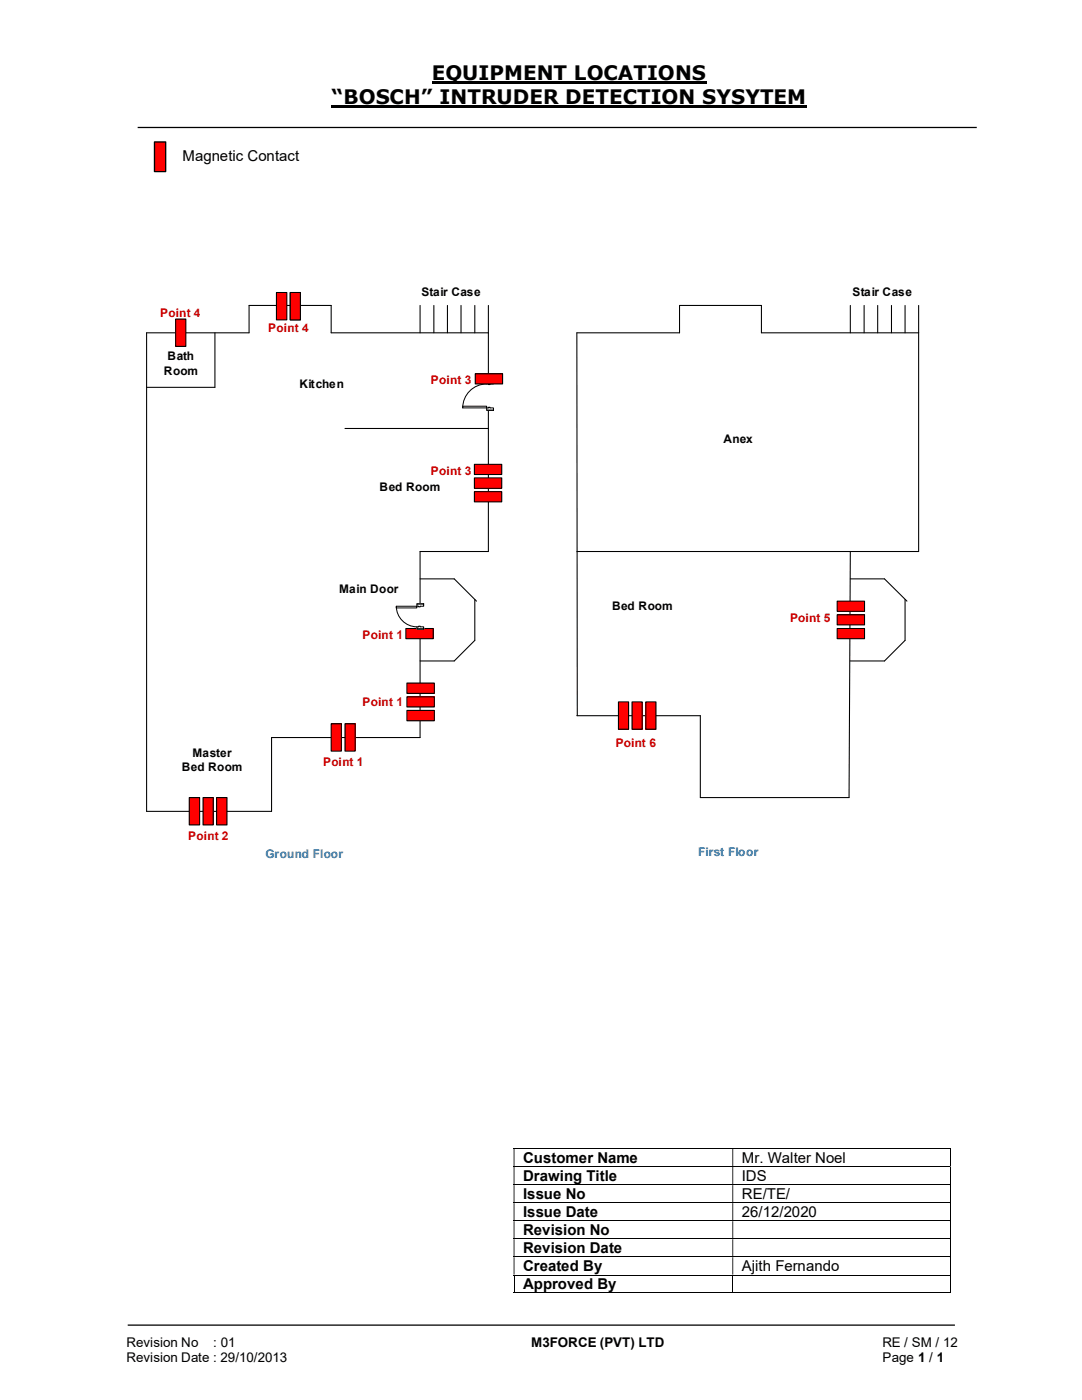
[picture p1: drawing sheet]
<svg xmlns="http://www.w3.org/2000/svg" width="216mm" height="279mm" viewBox="0 0 216 279" stroke-linecap="round" stroke-linejoin="round" font-family="sans-serif">
<path d="M86.1 16.5h54.9M66.2 21.3h94.8" fill="none" stroke="#000" stroke-width=".42"/>
<path d="M27.5 25.4h167.4M25.5 264.5h165" fill="none" stroke="#000" stroke-width=".25"/>
<g fill="none" stroke="#000" stroke-width=".2">
<path d="M102.5 229.2h87M102.5 232.8h87M102.5 236.4h87M189.6 229.3v3.4M189.6 232.9v3.4M189.6 236.5v3.4M102.5 240h87M102.5 243.6h87M102.5 247.2h87M102.5 250.8h87M102.5 254.5h87M102.5 258h43.6"/>
<path d="M102.6 254.6v3.5M146.2 254.6v3.5M146.3 258h43.2M189.6 240.1v3.5M189.6 243.7v3.4M189.6 247.3v3.4M189.6 250.9v3.5M189.6 254.6v3.5"/>
</g>
<g fill="#000">
<path d="M189.5 229.2h.2v.1h-.2zM102.5 229.3h.2v3.4h-.2zM146.1 229.3h.2v3.4h-.2z" fill-rule="evenodd"/>
<path d="M189.5 232.7h.2v.2h-.2zM102.5 232.9h.2v3.4h-.2zM146.1 232.9h.2v3.4h-.2z" fill-rule="evenodd"/>
<path d="M189.5 236.3h.2v.2h-.2zM102.5 236.5h.2v3.4h-.2zM146.1 236.5h.2v3.4h-.2z" fill-rule="evenodd"/>
<path d="M189.5 239.9h.2v.2h-.2zM102.5 240.1h.2v3.5h-.2zM146.1 240.1h.2v3.5h-.2z" fill-rule="evenodd"/>
<path d="M189.5 243.6h.2v.1h-.2zM102.5 243.7h.2v3.4h-.2zM146.1 243.7h.2v3.4h-.2z" fill-rule="evenodd"/>
<path d="M189.5 247.1h.2v.2h-.2zM102.5 247.3h.2v3.4h-.2zM146.1 247.3h.2v3.4h-.2z" fill-rule="evenodd"/>
<path d="M189.5 250.7h.2v.2h-.2zM102.5 250.9h.2v3.5h-.2zM146.1 250.9h.2v3.5h-.2z" fill-rule="evenodd"/>
</g>
<path d="M189.5 254.4h.2v.2h-.2zM189.5 258h.2v.1h-.2z" fill="#000"/>
<path d="M42.9 66.4v10.9h-13.6M68.8 85.5h28.7M83.8 115.5h6.8l4.5 4.5M83.8 110.1h13.7v-43.7h-31.4v-5.4h-16.4v5.4h-20.4v95.5h24.9v-14.7h29.6M94.7 119.6v8.2l-4.1 4.1h-6.8" fill="none" stroke="#000" stroke-width=".21"/>
<path d="M94.7 98.1h5.4v2.1h-5.4z" fill-rule="evenodd" fill="#f00"/>
<path d="M94.7 98.1h5.4v2.1h-5.4z" fill="none" stroke="#000" stroke-width=".21"/>
<path d="M94.7 95.4h5.4v2.1h-5.4z" fill-rule="evenodd" fill="#f00"/>
<path d="M94.7 95.4h5.4v2.1h-5.4z" fill="none" stroke="#000" stroke-width=".21"/>
<path d="M94.7 92.7h5.4v2h-5.4z" fill-rule="evenodd" fill="#f00"/>
<path d="M94.7 92.7h5.4v2h-5.4z" fill="none" stroke="#000" stroke-width=".21"/>
<path d="M97.1 76.2h1.4v5.7h-1.4z" fill-rule="evenodd" fill="#fff"/>
<path d="M97.1 76.2h1.4v5.7h-1.4z" fill="none" stroke="#fff" stroke-width=".2"/>
<path d="M97.1 81.4h1.4v.5h-1.4zM97.1 76.2v.4h1.4v-.4z" fill-rule="evenodd" fill="#fff"/>
<path d="M97.5 76.6h-.4v-.4h1.4v.4h-.7M97.5 81.4h-.4v.5h1.4v-.5h-.7" fill="none" stroke="#000" stroke-width=".2"/>
<path d="M97.5 81.3h.3v.1h-.3zM97.5 76.6v.2h.3v-.2z" fill-rule="evenodd" fill="#fff"/>
<path d="M97.1 76.6a4.8 4.8 0 0 0-4.8 4.8M97.1 76.2h1.4M97.5 76.6v.2h.3v-.2M97.1 81.9h1.4M97.5 81.4v-.1h.3v.1" fill="none" stroke="#000" stroke-width=".2"/>
<path d="M92.3 81.1h4.8v.3h-4.8z" fill="#fff"/>
<path d="M92.3 81.1h4.8v.3h-4.8z" fill="none" stroke="#000" stroke-width=".2"/>
<path d="M66.1 144.4h2v5.5h-2z" fill="#f00"/>
<path d="M66.1 144.4h2v5.5h-2z" fill="none" stroke="#000" stroke-width=".21"/>
<path d="M68.8 144.4h2.1v5.5h-2.1z" fill="#f00"/>
<path d="M68.8 144.4h2.1v5.5h-2.1z" fill="none" stroke="#000" stroke-width=".21"/>
<path d="M57.9 58.4h2v5.4h-2z" fill="#f00"/>
<path d="M57.9 58.4h2v5.4h-2z" fill="none" stroke="#000" stroke-width=".21"/>
<path d="M55.2 58.4h2v5.4h-2z" fill="#f00"/>
<path d="M55.2 58.4h2v5.4h-2z" fill="none" stroke="#000" stroke-width=".21"/>
<path d="M35.1 63.7h2v5.4h-2z" fill="#f00"/>
<path d="M35.1 63.7h2v5.4h-2z" fill="none" stroke="#000" stroke-width=".21"/>
<path d="M57.9 58.4h2v5.4h-2z" fill="#f00"/>
<path d="M57.9 58.4h2v5.4h-2z" fill="none" stroke="#000" stroke-width=".21"/>
<path d="M94.8 74.6h5.5v2h-5.5z" fill-rule="evenodd" fill="#f00"/>
<path d="M94.8 74.6h5.5v2h-5.5z" fill="none" stroke="#000" stroke-width=".21"/>
<path d="M37.8 159.2h2v5.4h-2z" fill="#f00"/>
<path d="M37.8 159.2h2v5.4h-2z" fill="none" stroke="#000" stroke-width=".21"/>
<path d="M40.5 159.2h2v5.4h-2z" fill="#f00"/>
<path d="M40.5 159.2h2v5.4h-2z" fill="none" stroke="#000" stroke-width=".21"/>
<path d="M43.2 159.2h2.1v5.4h-2.1z" fill="#f00"/>
<path d="M97.5 61v5.4M83.8 110.1v37.1M43.2 159.2h2.1v5.4h-2.1z" fill="none" stroke="#000" stroke-width=".21"/>
<path d="M81 125.4h5.4v2.1h-5.4z" fill-rule="evenodd" fill="#f00"/>
<path d="M81 125.4h5.4v2.1h-5.4z" fill="none" stroke="#000" stroke-width=".21"/>
<path d="M81.2 141.8h5.5v2h-5.5z" fill-rule="evenodd" fill="#f00"/>
<path d="M81.2 141.8h5.5v2h-5.5z" fill="none" stroke="#000" stroke-width=".21"/>
<path d="M81.2 139.1h5.5v2h-5.5z" fill-rule="evenodd" fill="#f00"/>
<path d="M81.2 139.1h5.5v2h-5.5z" fill="none" stroke="#000" stroke-width=".21"/>
<path d="M81.2 136.3h5.5v2.1h-5.5z" fill-rule="evenodd" fill="#f00"/>
<path d="M81.2 136.3h5.5v2.1h-5.5z" fill="none" stroke="#000" stroke-width=".21"/>
<path d="M83.1 120.5h1.5v5h-1.5z" fill-rule="evenodd" fill="#fff"/>
<path d="M83.1 120.5h1.5v5h-1.5z" fill="none" stroke="#fff" stroke-width=".2"/>
<path d="M83.2 120.5v.5h1.3v-.5zM83.2 125.1h1.3v.4h-1.3z" fill-rule="evenodd" fill="#fff"/>
<path d="M83.5 121h-.3v-.5h1.3v.5h-.6M83.5 125.1h-.3v.4h1.3v-.4h-.6" fill="none" stroke="#000" stroke-width=".2"/>
<path d="M83.5 121v.1h.4v-.1zM83.5 125h.4v.1h-.4z" fill-rule="evenodd" fill="#fff"/>
<path d="M79.1 121a4.1 4.1 0 0 0 4.1 4.1M83.2 120.5h1.3M83.2 125.5h1.3M83.5 121v.1h.4v-.1M83.5 125.1v-.1h.4v.1" fill="none" stroke="#000" stroke-width=".2"/>
<path d="M79.1 121h4.1v.3h-4.1z" fill="#fff"/>
<path d="M79.1 121h4.1v.3h-4.1z" fill="none" stroke="#000" stroke-width=".2"/>
<path d="M83.8 61v5.4M86.6 61v5.4M89.3 61v5.4M92 61v5.4M94.7 61v5.4M115.1 66.4h20.5v-5.4h16.3v5.4h31.4v43.7h-68.2M169.7 115.5h6.8l4.5 4.5M180.6 119.6v8.2l-4.1 4.1h-6.8M115.1 142.8h24.6v16.4h29.7" fill="none" stroke="#000" stroke-width=".21"/>
<path d="M123.4 140.1h2v5.4h-2z" fill="#f00"/>
<path d="M123.4 140.1h2v5.4h-2z" fill="none" stroke="#000" stroke-width=".21"/>
<path d="M126.1 140.1h2v5.4h-2z" fill="#f00"/>
<path d="M126.1 140.1h2v5.4h-2z" fill="none" stroke="#000" stroke-width=".21"/>
<path d="M128.9 140.1h2v5.4h-2z" fill="#f00"/>
<path d="M183.3 61v5.4M169.7 110.1l-.3 49.1M128.9 140.1h2v5.4h-2z" fill="none" stroke="#000" stroke-width=".21"/>
<path d="M167 125.4h5.5v2.1h-5.5z" fill-rule="evenodd" fill="#f00"/>
<path d="M167 125.4h5.5v2.1h-5.5z" fill="none" stroke="#000" stroke-width=".21"/>
<path d="M167 122.7h5.5v2h-5.5z" fill-rule="evenodd" fill="#f00"/>
<path d="M167 122.7h5.5v2h-5.5z" fill="none" stroke="#000" stroke-width=".21"/>
<path d="M167 120h5.5v2h-5.5z" fill-rule="evenodd" fill="#f00"/>
<path d="M115.1 66.4l.1 76.4M169.7 61v5.4M172.4 61v5.4M175.1 61v5.4M177.9 61v5.4M180.6 61v5.4M167 120h5.5v2h-5.5z" fill="none" stroke="#000" stroke-width=".21"/>
<path d="M30.8 28.3h2.3v5.9h-2.3z" fill="#f00"/>
<path d="M30.8 28.3h2.3v5.9h-2.3z" fill="none" stroke="#000" stroke-width=".25"/>
<g font-size="4">
<text x="86.1" y="16">EQUIPMENT LOCATIONS</text>
<text x="66.2" y="20.8">“BOSCH” INTRUDER DETECTION SYSYTEM</text>
</g>
<g font-size="3">
<text x="36.4" y="32.1">Magnetic Contact</text>
<text x="104.4" y="232.1">Customer Name</text>
<text x="148" y="232.1">Mr. Walter Noel</text>
<text x="104.4" y="235.7">Drawing Title</text>
<text x="104.4" y="239.3">Issue No</text>
<text x="148" y="235.7">IDS</text>
<text x="148" y="239.3">RE/TE/</text>
<text x="104.4" y="242.9">Issue Date</text>
<text x="148" y="242.9">26/12/2020</text>
<text x="104.4" y="246.5">Revision No</text>
<text x="104.4" y="250.1">Revision Date</text>
<text x="104.4" y="253.7">Created By</text>
<text x="104.4" y="257.3">Approved By</text>
<text x="148" y="253.7">Ajith Fernando</text>
</g>
<g font-size="2.7">
<text x="25.2" y="268.8">Revision No</text>
<text x="42.6" y="268.8">: 01</text>
<text x="106" y="268.8">M3FORCE (PVT) LTD</text>
<text x="176.1" y="268.8">RE / SM / 12</text>
<text x="25.2" y="271.8">Revision Date : 29/10/2013</text>
<text x="176.1" y="271.8">Page 1 / 1</text>
</g>
<g font-size="2.4">
<text x="84.1" y="59.1">Stair Case</text>
<text x="170.1" y="59.1">Stair Case</text>
<text x="33.4" y="71.9">Bath</text>
<text x="32.7" y="74.8">Room</text>
<text x="59.7" y="77.5">Kitchen</text>
<text x="144.4" y="88.3">Anex</text>
<text x="75.7" y="97.9">Bed Room</text>
<text x="67.7" y="118.4">Main Door</text>
<text x="122.1" y="121.8">Bed Room</text>
<text x="36.3" y="154">Bed Room</text>
<text x="38.4" y="151">Master</text>
</g>
<g font-size="2.4" fill="#c00000">
<text x="32" y="63.3">Point 4</text>
<text x="53.5" y="66.3">Point 4</text>
<text x="86" y="76.6">Point 3</text>
<text x="86" y="94.8">Point 3</text>
<text x="157.6" y="124.2">Point 5</text>
<text x="72.3" y="127.5">Point 1</text>
<text x="72.3" y="140.9">Point 1</text>
<text x="122.9" y="149.1">Point 6</text>
<text x="64.5" y="152.8">Point 1</text>
<text x="37.5" y="167.6">Point 2</text>
</g>
<g font-size="2.4" fill="#0070c0">
<text x="53" y="171.2">Ground Floor</text>
<text x="139.3" y="170.9">First Floor</text>
</g>
</svg>
